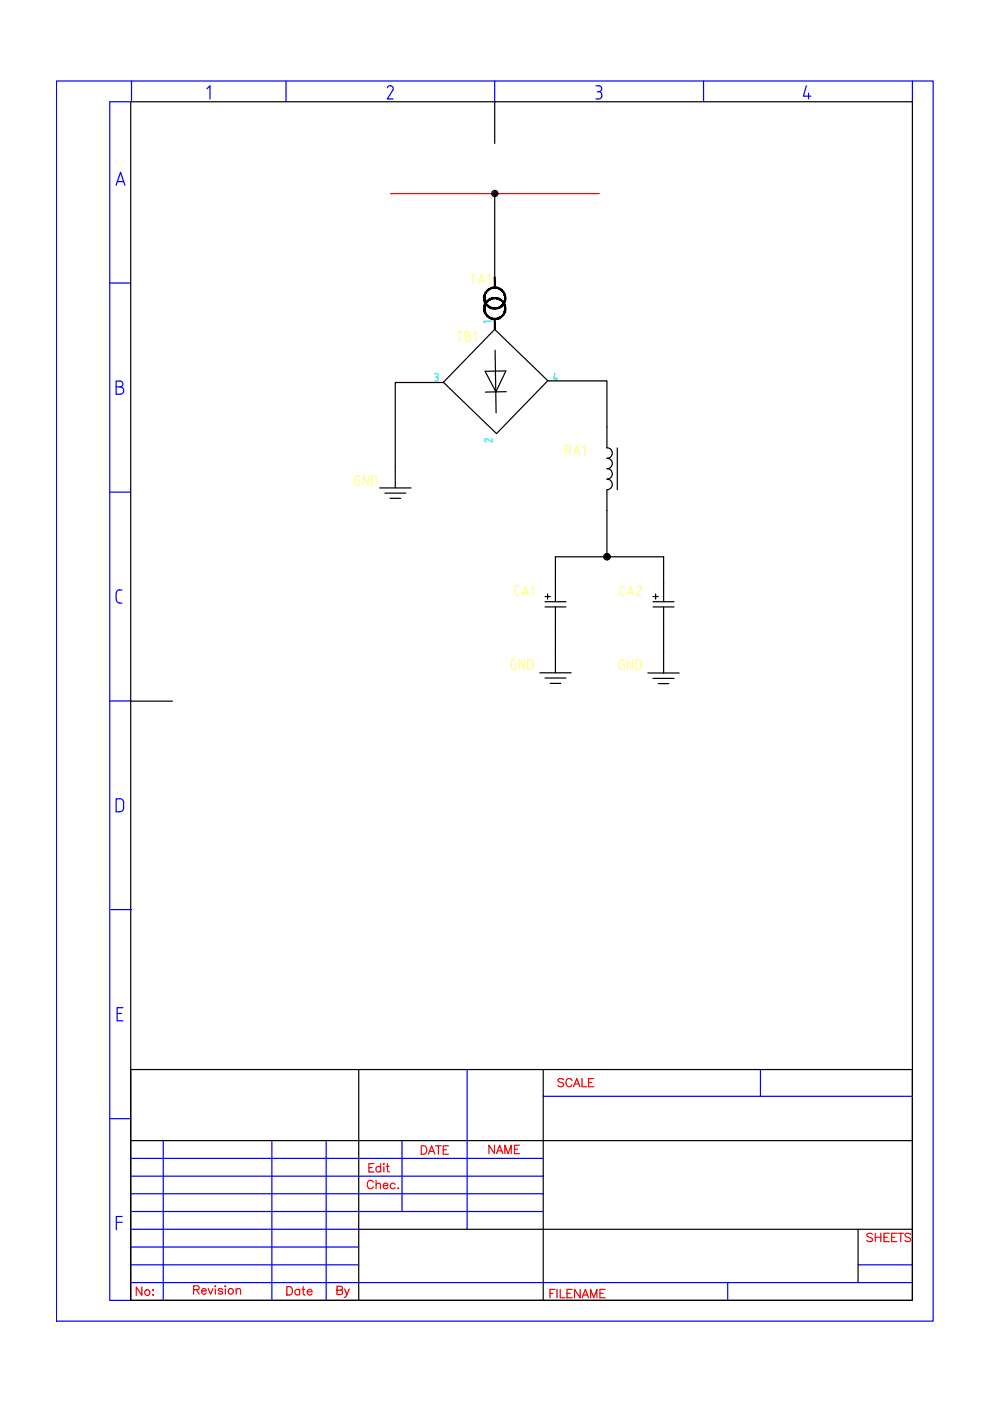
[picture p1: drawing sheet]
<svg xmlns="http://www.w3.org/2000/svg" width="210mm" height="297mm" viewBox="0 0 210 297" stroke-linecap="round" stroke-linejoin="round" font-family="sans-serif">
<!-- layer: 0 -->
<path d="M27.7 275.7h165.7" fill="none" stroke="#000" stroke-width=".25"/>
<!-- layer: 035 -->
<g fill="none" stroke="#00f" stroke-width=".25">
<path d="M12 17.2h185.9v262.9h-185.9zM27.9 17.2v4.4M43.9 18.8l.6-.6v2.8M60.6 17.2v4.4M82.8 18.2l.5 .3v.6M82.8 18.1l-.5 .3-.2 .2M83.3 19.2l-1.2 1.8h1.2M104.9 17.2v4.4M126.4 18.2h.6a.61 .61 0 0 1 .6 .6 .61 .61 0 0 1-.6 .6 .7 .7 0 0 1 .6 1M126.6 19.5h.3M149.2 17.2v4.4M171 18.2l-.7 2.2h1.6"/>
<path d="M171.4 19.8v1.2M193.4 17.2v4.4M24.6 39.3l1-2.8 .9 2.8M24.9 38.5h1.3M27.7 21.6h-4.4v254.1h4.4M127.6 20.4a.61 .61 0 0 1-.6 .6h-.6M23.3 60h4.4M24.6 80.8h.8a.61 .61 0 0 1 .7 .6 .61 .61 0 0 1-.7 .6 .78 .78 0 0 1 .8 .8 .78 .78 0 0 1-.8 .8h-.8zM24.6 82h.8M23.3 104.3h4.4M24.6 125.8v1.4M24.7 127.1a.7 .7 0 0 0 .7 .7"/>
<path d="M25.3 127.9h.6M25.3 125.1h.6M25.4 125a.7 .7 0 0 0-.7 .7M23.3 148.6h4.4M25.3 169.4h-.7v2.7h.7M25.4 169.3a.87 .87 0 0 1 .8 .9M26.2 170.2v1.1M26.2 171.2a.87 .87 0 0 1-.8 .9M23.5 192.9h4.4M24.8 214.9h1M26.1 213.6h-1.3v2.8h1.3M23.3 237.2h4.4"/>
<path d="M99 226.8v33.8M115.2 232.4h78.2M161.2 226.8v5.6M24.7 259.2h1.2M25.9 257.9h-1.2v2.8M27.7 245.6h87.5M27.7 249.4h87.5M27.7 253.1h87.5M27.7 256.9h87.5M34.6 241.8v33.9M57.6 241.8v33.9M69.2 241.8v33.9"/>
<path d="M85.2 241.8v15.1M27.7 268.2h48.4M27.7 271.9h165.7M27.7 264.4h48.4M27.7 260.6h48.4M154.3 271.9v3.8M181.9 268.2h11.5"/>
</g>
<!-- layer: 07 -->
<path d="M27.7 21.6v254.1h165.7M27.9 21.6h165.5v254.1M104.9 21.6v8.8M27.7 148.7h8.9M27.7 226.8h165.7v48.9M76.1 226.8v48.9M115.2 226.8v48.9M27.7 241.8h165.7M76.1 260.6h117.3M181.9 260.6v11.3" fill="none" stroke="#000" stroke-width=".25"/>
<!-- layer: 025 -->
<g fill="none" stroke="#f00" stroke-width=".25">
<path d="M78.2 247.6h.7M79.3 246.7h-1.1v1.8M80.7 247.6a.57 .57 0 0 0-.8-.1 .57 .57 0 0 0 0 .8 .57 .57 0 0 0 .8-.1M80.7 246.7v1.8M81.4 246.7v.2zM81.4 247.4v1.1M81.9 247.3h.6M82.2 246.7v1.4v.3l.4 .1M41 273.5l1.1-.1 .1-.3-.1-.3-.3-.2h-.8v1.8M41.6 273.5l.6 .9M42.7 273.7h1a.51 .51 0 0 0-.6-.5 .51 .51 0 0 0-.4 .7 .52 .52 0 0 0 .4 .5 .52 .52 0 0 0 .6-.3M44.1 273.2l.5 1.2 .6-1.2"/>
<path d="M45.7 272.6v.2zM45.7 273.3v1.1M47.2 273.5a.54 .54 0 0 0-.9 0v.1l.8 .3 .1 .2a.54 .54 0 0 1-.9 0M47.8 272.6v.2zM47.8 273.3v1.1M50.1 273.5l.4-.3 .4 .1 .1 1.1M50.1 273.2v1.2M116.6 274.2h.6M117.7 273.4h-1.1v1.8M118.1 273.4v1.8M118.8 273.4v1.8h1M120.2 274.2h.7"/>
<path d="M121.3 273.4h-1.1v1.8h1.1M123 273.4v1.8l-1.2-1.8v1.8M123.4 275.2l.7-1.8 .7 1.8M123.7 274.6h.8M125.2 275.2v-1.8l.7 1.8 .7-1.8v1.8M127.2 274.2h.7M128.3 273.4h-1.1v1.8h1.1"/>
<circle cx="48.9" cy="273.8" r=".59"/>
</g>
<path d="M82.8 41h44.2" fill="none" stroke="#f00" stroke-width=".25"/>
<path d="M104.9 41v17.8M94 81.1h-10.2v17.9M116.1 80.7l12.6 .1v9.7M128.7 108.2v9.9M117.8 123.7v-5.6h22.9v5.6M117.8 132.6v5.6M140.7 132.6v5.7" fill="none" stroke="#000" stroke-width=".25"/>
<!-- layer: SYMS -->
<g fill="none" stroke="#000" stroke-width=".25">
<path d="M102.9 78.7l4.4-.1-2.2 4.5zM104.9 69.8l11.2 10.9-10.8 11.2-11.3-10.8zM105 74.2l.2 13.3M83.8 99v4.4M107.3 83l-4.4 .1M128.7 90.5v4.5M128.7 94.9a1.1 1.1 0 0 1 1.1 1.1 1.1 1.1 0 0 1-1.1 1.1 1.12 1.12 0 0 1 1.1 1.2 1.12 1.12 0 0 1-1.1 1.1M128.7 99.3a1.12 1.12 0 0 1 1.1 1.2 1.12 1.12 0 0 1-1.1 1.1 1.12 1.12 0 0 1 1.1 1.1 1.12 1.12 0 0 1-1.1 1.1v4.4M130.9 95v8.8M80.5 103.4h6.7M81.6 104.5h4.4M82.7 105.6h2.2"/>
<path d="M115.6 128.7h4.4M115.6 127.6h4.4M115.6 126.5h1.1M116.1 125.9v1.1M117.8 123.7v3.9M117.8 128.7v3.9M117.8 138.2v4.4M138.5 128.7h4.4M138.5 127.6h4.4M138.5 126.5h1.1M139 125.9v1.1M140.7 123.7v3.9"/>
<path d="M140.7 128.7v3.9M140.7 138.3v4.4M114.5 142.6h6.6M115.6 143.7h4.4M116.7 144.9h2.2M137.4 142.7h6.6M138.5 143.8h4.4M139.6 144.9h2.2"/>
<circle cx="104.9" cy="41" r=".66"/>
<circle cx="104.9" cy="41" r=".4"/>
<circle cx="104.9" cy="41" r=".19"/>
<circle cx="128.7" cy="118" r=".66"/>
<circle cx="128.7" cy="118" r=".4"/>
<circle cx="128.7" cy="118" r=".19"/>
</g>
<g fill="#000" stroke="#000" stroke-width=".21">
<path d="M104.4 65.2l.5 .3-.6-.1zM104.4 65.2l.5 .3v-.2zM104.9 65.3l.6 .1-.6 .1zM104.9 65.3l.6 .1-.1-.2zM105.4 65.2h.7l-.6 .2zM105.4 65.2h.7l-.2-.2zM105.9 65l.6-.2-.4 .4zM105.9 65l.6-.2-.1-.1zM106.4 64.7l.5-.3-.4 .4zM106.8 64.2l-.4 .5 .5-.3zM107.2 63.8l-.3 .6-.1-.2zM106.9 63.7l-.1 .5 .4-.4zM107.2 63.2v.6l-.3-.1zM107 63.2l-.1 .5 .3-.5zM107.2 62.6v.6h-.2zM106.9 62.6l.1 .6 .2-.6zM106.9 62l.3 .6h-.3zM106.8 62.1l.1 .5v-.6zM106.5 61.5l.4 .5-.1 .1zM106.5 61.5l-.1 .2 .4 .4zM106.1 61.2l.4 .3-.1 .2zM106.1 61.2l-.2 .2 .5 .3zM105.5 60.9l.6 .3-.2 .2zM105.5 60.9l-.1 .3 .5 .2zM104.9 60.9h.6l-.1 .3zM104.9 60.9v.2l.5 .1zM104.3 60.9h.6v.2zM104.3 60.9l.1 .3 .5-.1zM103.7 61.2l.6-.3 .1 .3zM103.7 61.2l.2 .2 .5-.2zM103.3 61.5l.4-.3 .2 .2zM103.3 61.5l.1 .2 .5-.3zM103.3 61.5l.1 .2-.5 .3zM102.9 62l.2 .1 .3-.4zM102.9 62l.2 .1-.5 .5zM103.1 62.1l-.5 .5h.3zM102.6 62.6h.3l-.3 .6zM102.9 62.6l-.3 .6h.2zM102.6 63.2h.2l-.2 .6zM102.8 63.2l-.2 .6 .3-.1zM102.6 63.8l.3-.1v.7zM102.9 63.7v.7l.2-.2zM102.9 64.4l.2-.2 .2 .6zM103.1 64.2l.2 .6 .1-.1zM103.4 64.7l.3 .5-.4-.4zM103.4 64.7l.3 .5 .2-.2zM103.9 65l.4 .4-.6-.2zM103.9 65l.4 .4 .1-.2z"/>
<path d="M104.9 63.1l.6 .1-.1 .2zM104.9 63.1v.2l.5 .1zM104.3 63.2l.6-.1v.2zM104.3 63.2l.1 .2 .5-.1zM103.7 63.4l.6-.2 .1 .2zM103.7 63.4l.2 .2 .5-.2zM103.3 63.8l.4-.4 .2 .2zM103.3 63.8l.1 .1 .5-.3zM103.3 63.8l.1 .1-.5 .3zM102.9 64.2l.2 .2 .3-.5zM102.9 64.2l.2 .2-.5 .4zM103.1 64.4l-.5 .4 .3 .1zM102.6 64.8l.3 .1-.3 .5zM102.9 64.9l-.3 .5h.2zM102.6 65.4h.2l-.2 .6zM102.8 65.4l-.2 .6 .3-.1zM102.6 66l.3-.1v.7zM102.9 65.9v.7l.2-.2zM102.9 66.6l.2-.2 .2 .6zM103.1 66.4l.2 .6 .1-.1zM103.3 67l.1-.1 .3 .5zM103.4 66.9l.3 .5 .2-.1zM103.9 67.3l.4 .4-.6-.3zM103.9 67.3l.4 .4 .1-.2zM104.4 67.5l.5 .2h-.6zM104.4 67.5l.5 .2v-.2zM104.9 67.5l.6 .2h-.6zM104.9 67.5l.6 .2-.1-.2zM105.4 67.5l.7-.1-.6 .3zM105.4 67.5l.7-.1-.2-.1zM105.9 67.3l.6-.3-.4 .4zM105.9 67.3l.6-.3-.1-.1zM106.4 66.9l.5-.3-.4 .4zM106.8 66.4l-.4 .5 .5-.3zM106.8 66.4l.4-.4-.3 .6zM106.9 65.9l-.1 .5 .4-.4zM107.2 65.4v.6l-.3-.1zM107 65.4l-.1 .5 .3-.5zM107.2 64.8v.6h-.2zM106.9 64.9l.1 .5 .2-.6zM106.9 64.2l.3 .6-.3 .1zM106.8 64.4l.1 .5v-.7zM106.5 63.8l.4 .4-.1 .2zM106.5 63.8l-.1 .1 .4 .5zM106.1 63.4l.4 .4-.1 .1zM106.1 63.4l-.2 .2 .5 .3zM105.5 63.2l.6 .2-.2 .2zM105.5 63.2l-.1 .2 .5 .2z"/>
</g>
<!-- layer: TERMS -->
<path d="M92.1 79.2h.4a.36 .36 0 0 1 .4 .3 .36 .36 0 0 1-.3 .4M92.4 79.9h.1M92.5 79.9l.4 .4M117.7 79.1l-.4 1.3 .9-.1M117.9 80l.1 .7M92.9 80.2v.3M92.9 80.4l-.2 .3-.5 .1" fill="none" stroke="#0ff" stroke-width=".25"/>
<text font-size="5.7" fill="#f00" x="70.2" y="276.2">By</text>
<g font-size="5.3" fill="#ffff7f">
<text x="98.4" y="61.4">TA1</text>
<text x="95.6" y="73.7">TB1</text>
<text x="118.5" y="97.7">RA1</text>
<text x="74.1" y="104.1">GND</text>
<text x="107.2" y="143.2">GND</text>
<text x="130.2" y="143.2">GND</text>
</g>
<g font-size="4.9" fill="#ffff7f">
<text x="107.9" y="127.4">CA1</text>
<text x="130.2" y="127.4">CA2</text>
</g>
<g font-size="4.9" fill="#f00">
<text x="117.1" y="231.8">SCALE</text>
<text x="88.2" y="245.9">DATE</text>
<text x="102.3" y="245.9">NAME</text>
<text x="76.6" y="253.3">Chec.</text>
<text x="182.7" y="264.6">SHEETS</text>
<text x="27.5" y="275.9">No:</text>
<text x="59.6" y="275.9">Date</text>
</g>
<text font-size="3.5" fill="#0ff" x="101.6" y="94.9">2</text>
<text font-size="3.1" fill="#0ff" x="101.2" y="69.8">1</text>
</svg>
